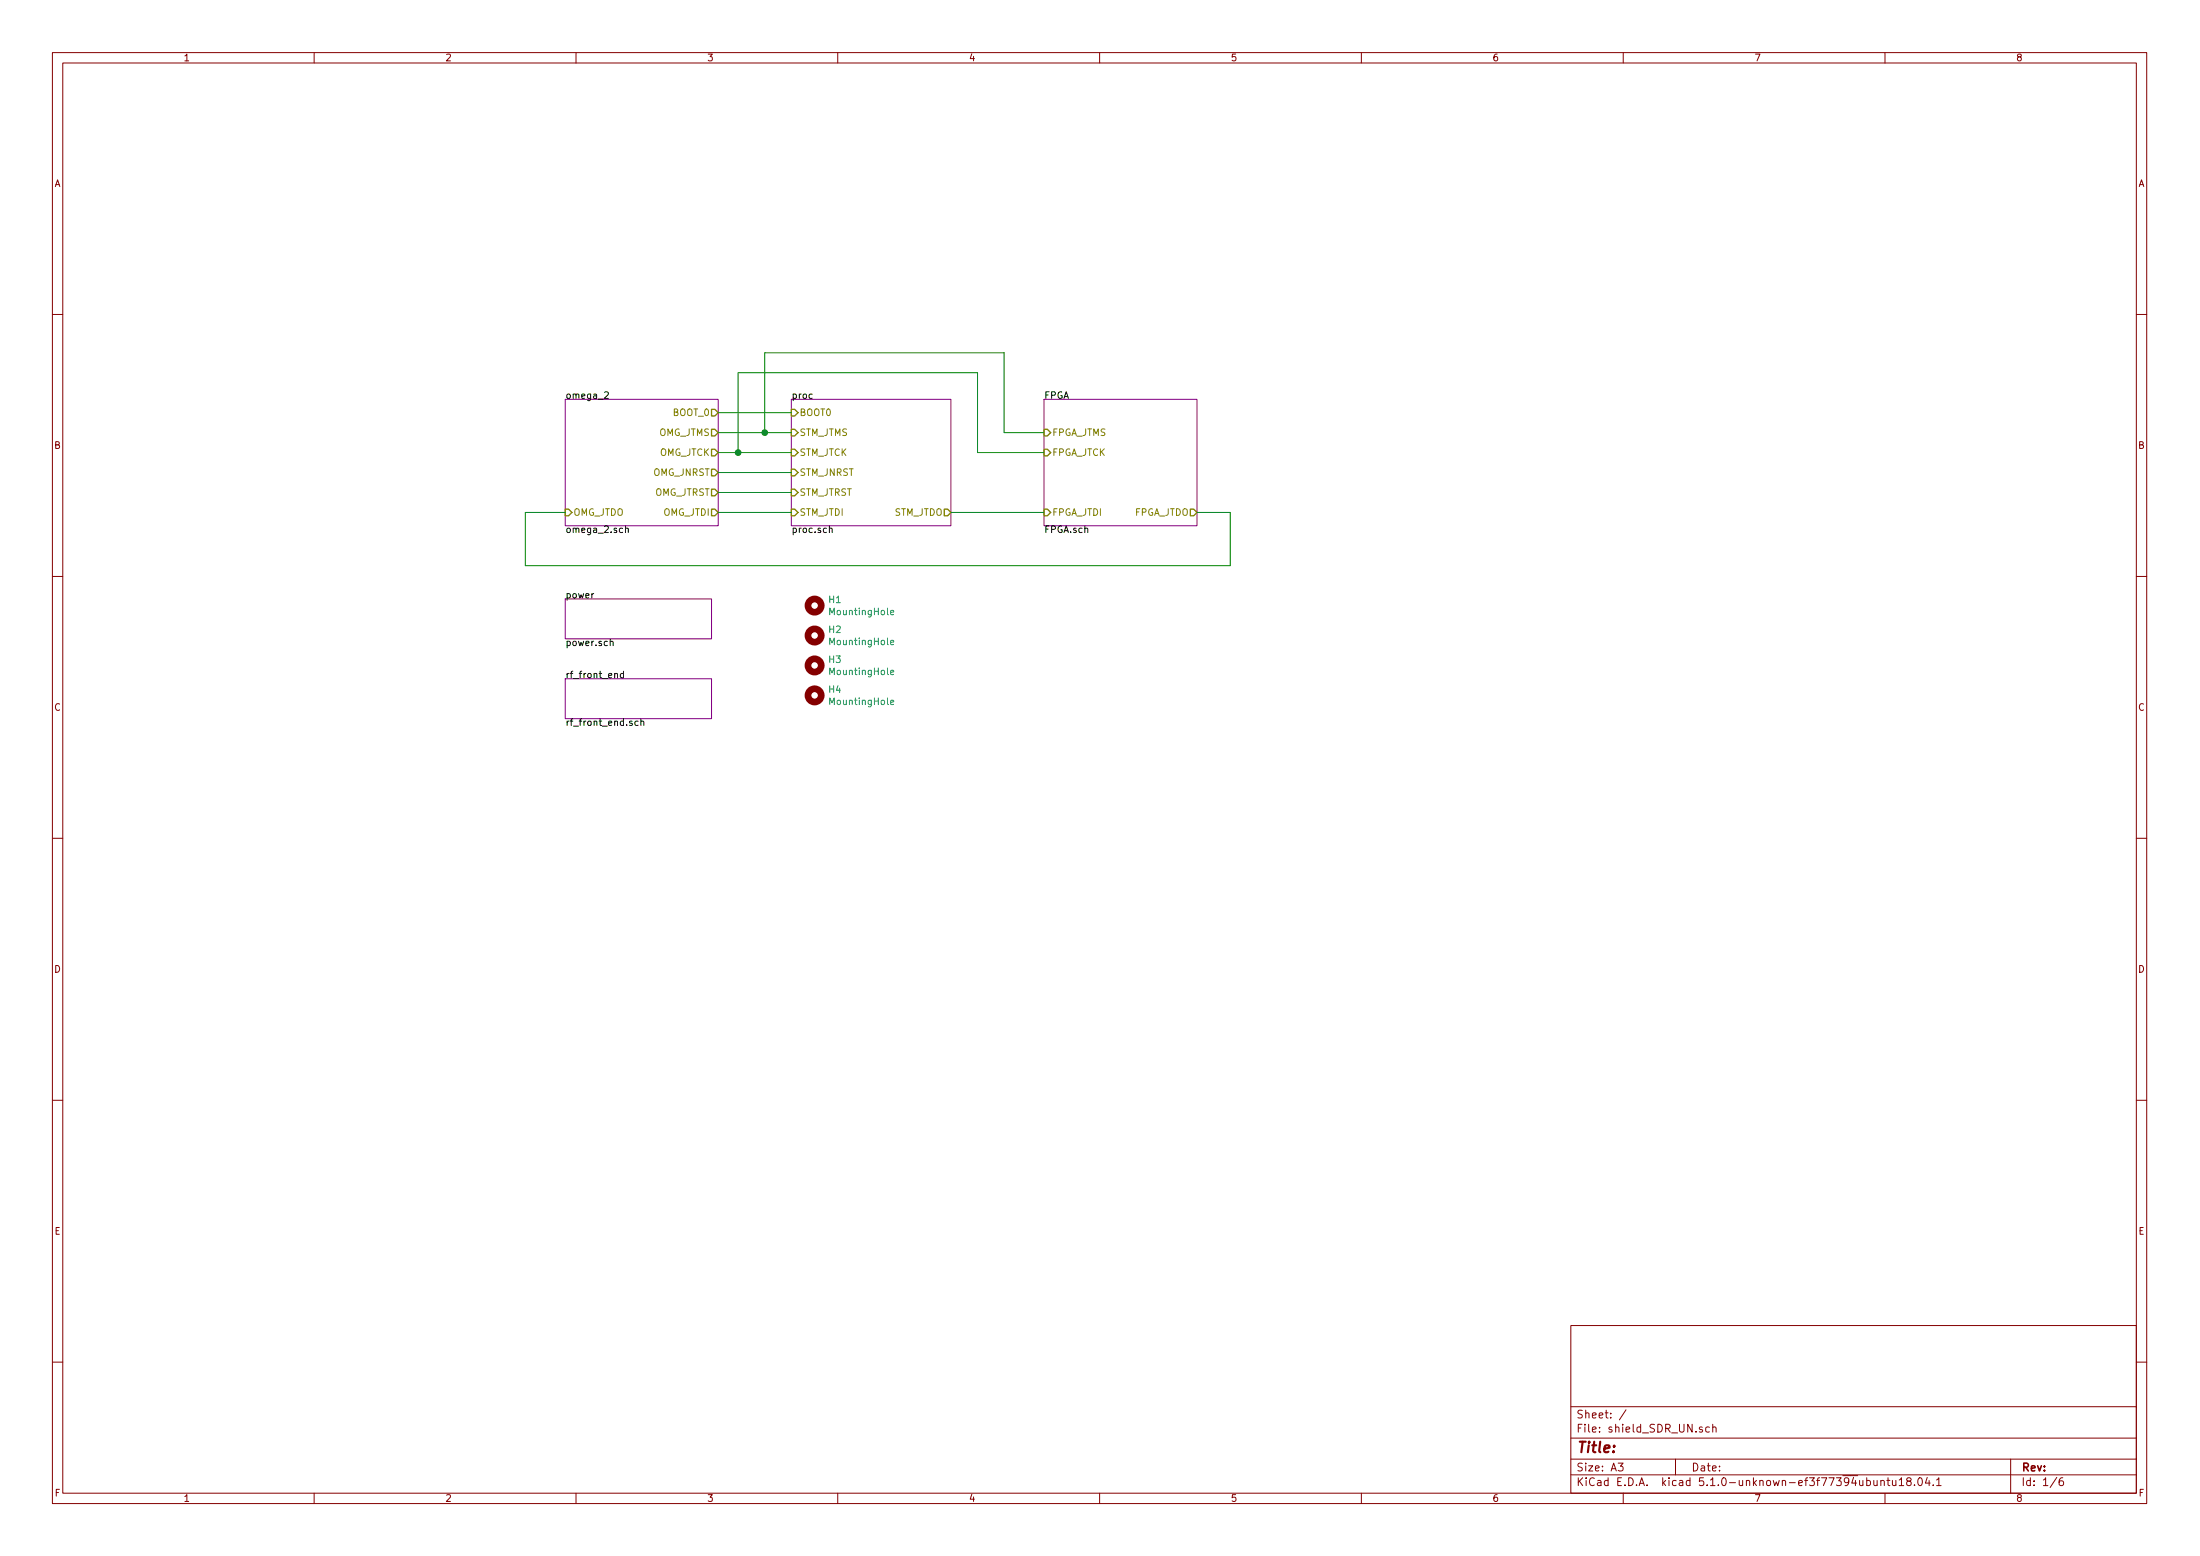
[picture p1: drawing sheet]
EESchema Schematic File Version 5
LIBS:shield_SDR_UN-cache
EELAYER 29 0
EELAYER END
$Descr A3 16535 11693
encoding utf-8
Sheet 1 6
Title ""
Date ""
Rev ""
Comp ""
Comment1 ""
Comment2 ""
Comment3 ""
Comment4 ""
$EndDescr
$Sheet
S 4250 5100 1100 300 
U 5CC081D2
F0 "rf_front_end" 50
F1 "rf_front_end.sch" 50
$EndSheet
$Sheet
S 7850 3000 1150 950 
U 5CC08265
F0 "FPGA" 50
F1 "FPGA.sch" 50
F2 "FPGA_JTCK" I L 7850 3400 50 
F3 "FPGA_JTDI" I L 7850 3850 50 
F4 "FPGA_JTMS" I L 7850 3250 50 
F5 "FPGA_JTDO" O R 9000 3850 50 
$EndSheet
$Sheet
S 5950 3000 1200 950 
U 5CC082AD
F0 "proc" 50
F1 "proc.sch" 50
F2 "BOOT0" I L 5950 3100 50 
F3 "STM_JTDO" O R 7150 3850 50 
F4 "STM_JTRST" I L 5950 3700 50 
F5 "STM_JTDI" I L 5950 3850 50 
F6 "STM_JTCK" I L 5950 3400 50 
F7 "STM_JTMS" I L 5950 3250 50 
F8 "STM_JNRST" I L 5950 3550 50 
$EndSheet
$Sheet
S 4250 4500 1100 300 
U 5CC08321
F0 "power" 50
F1 "power.sch" 50
$EndSheet
$Sheet
S 4250 3000 1150 950 
U 5CFB52DC
F0 "omega_2" 50
F1 "omega_2.sch" 50
F2 "BOOT_0" O R 5400 3100 50 
F3 "OMG_JTMS" O R 5400 3250 50 
F4 "OMG_JTCK" O R 5400 3400 50 
F5 "OMG_JTDI" O R 5400 3850 50 
F6 "OMG_JTRST" O R 5400 3700 50 
F7 "OMG_JNRST" O R 5400 3550 50 
F8 "OMG_JTDO" I L 4250 3850 50 
$EndSheet
Wire Wire Line
	5400 3100 5950 3100
Wire Wire Line
	5400 3250 5750 3250
Wire Wire Line
	5950 3400 5550 3400
Wire Wire Line
	5400 3550 5950 3550
Wire Wire Line
	5950 3700 5400 3700
Wire Wire Line
	5400 3850 5950 3850
Wire Wire Line
	7150 3850 7850 3850
Wire Wire Line
	7850 3400 7350 3400
Wire Wire Line
	7350 3400 7350 2800
Wire Wire Line
	7350 2800 5550 2800
Wire Wire Line
	5550 2800 5550 3400
Connection ~ 5550 3400
Wire Wire Line
	5550 3400 5400 3400
Wire Wire Line
	5750 3250 5750 2650
Wire Wire Line
	5750 2650 7550 2650
Wire Wire Line
	7550 2650 7550 3250
Wire Wire Line
	7550 3250 7850 3250
Connection ~ 5750 3250
Wire Wire Line
	5750 3250 5950 3250
Wire Wire Line
	9000 3850 9250 3850
Wire Wire Line
	3950 3850 4250 3850
Wire Wire Line
	3950 3850 3950 4250
Wire Wire Line
	3950 4250 9250 4250
Wire Wire Line
	9250 4250 9250 3850
$Comp
L Mechanical:MountingHole H1
U 1 1
P 6125 4550
F 0 "H1" H 6225 4596 50  0000 L CNN
F 1 "MountingHole" H 6225 4505 50  0000 L CNN
F 2 "MountingHole:MountingHole_2.7mm_M2.5_ISO14580_Pad" H 6125 4550 50  0001 C CNN
F 3 "~" H 6125 4550 50  0001 C CNN
	1    6125 4550
	1    0    0    -1  
$EndComp
$Comp
L Mechanical:MountingHole H2
U 1 1
P 6125 4775
F 0 "H2" H 6225 4821 50  0000 L CNN
F 1 "MountingHole" H 6225 4730 50  0000 L CNN
F 2 "MountingHole:MountingHole_2.7mm_M2.5_ISO14580_Pad" H 6125 4775 50  0001 C CNN
F 3 "~" H 6125 4775 50  0001 C CNN
	1    6125 4775
	1    0    0    -1  
$EndComp
$Comp
L Mechanical:MountingHole H3
U 1 1
P 6125 5000
F 0 "H3" H 6225 5046 50  0000 L CNN
F 1 "MountingHole" H 6225 4955 50  0000 L CNN
F 2 "MountingHole:MountingHole_2.7mm_M2.5_ISO14580_Pad" H 6125 5000 50  0001 C CNN
F 3 "~" H 6125 5000 50  0001 C CNN
	1    6125 5000
	1    0    0    -1  
$EndComp
$Comp
L Mechanical:MountingHole H4
U 1 1
P 6125 5225
F 0 "H4" H 6225 5271 50  0000 L CNN
F 1 "MountingHole" H 6225 5180 50  0000 L CNN
F 2 "MountingHole:MountingHole_2.7mm_M2.5_ISO14580_Pad" H 6125 5225 50  0001 C CNN
F 3 "~" H 6125 5225 50  0001 C CNN
	1    6125 5225
	1    0    0    -1  
$EndComp
$EndSCHEMATC
